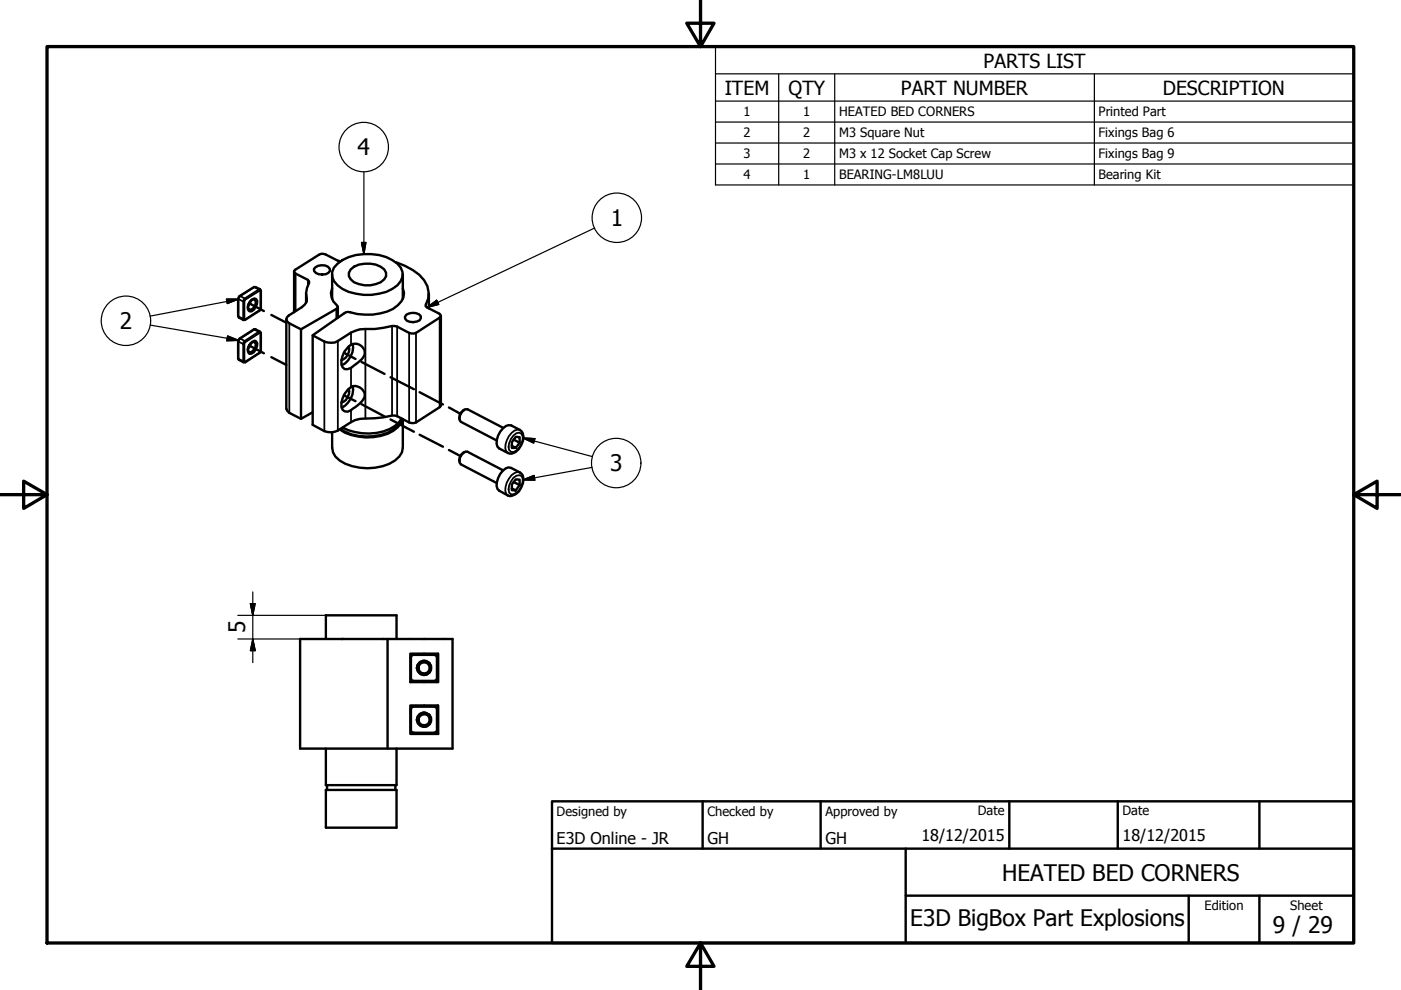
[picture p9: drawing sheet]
<svg xmlns="http://www.w3.org/2000/svg" width="297mm" height="210mm" viewBox="0 0 297 210" stroke-linecap="round" stroke-linejoin="round" font-family="sans-serif">
<!-- layer: Tweak Trail (ISO) -->
<g fill="none" stroke="#000" stroke-width=".51">
<path d="M52.8 73.3l3.1 1.6M52.8 64.3l3.1 1.6M57.5 66.8l3.2 1.6M57.5 75.7l3.2 1.7M72.9 74.8l2.5 1.3M76.6 76.7l4.9 2.6M82.8 80l5 2.5M72.9 83.8l2.5 1.3M76.6 85.7l4.9 2.6M82.8 88.9l5 2.6M89 83.2l4.9 2.6M89 92.2l4.9 2.5"/>
<path d="M95.2 86.4l2.4 1.3M95.2 95.4l2.4 1.3"/>
</g>
<!-- layer: Visible (ISO) -->
<g fill="none" stroke="#000" stroke-width=".51">
<path d="M70.4 58.2v5.2M71.6 55.9a10.8 10.8 0 0 1 12.7 0 2.89 2.89 0 0 1 0 4.6 10.8 10.8 0 0 1-12.7 0 2.81 2.81 0 0 1 0-4.6zM74.4 57.1a5.7 5.7 0 0 1 7.1 0l.4 .7a2.29 2.29 0 0 1-2.2 2.4 6.2 6.2 0 0 1-4.6-.3 1.72 1.72 0 0 1-.7-2.8zM85.4 58.2v5.2M53 72.9l1-.7 .3 .2a1.91 1.91 0 0 1-1 2.6h-.4a1.45 1.45 0 0 1 .1-2.1zM53 63.9l.5-.4 .5-.2 .3 .1 .2 .4a2.61 2.61 0 0 1-1.2 2.2h-.4a1.43 1.43 0 0 1 .1-2.1zM53.2 72.7l.5-.2 .4 .1a1.55 1.55 0 0 1-1.2 2.1 1.3 1.3 0 0 1 .3-2zM53.2 72.7l-.6 1.2M53.2 63.7l.5-.2 .4 .1a1.51 1.51 0 0 1-1.2 2.1l-.3-.3v-.5zM53.2 63.8l-.6 1.1M71.6 67.1l.2 .1M73 66.4l-6.7 4.7v19"/>
<path d="M72.6 90.6a11.4 11.4 0 0 0 11.1-.3l.9-.7 .6-.9a4.5 4.5 0 0 1-3.1 3.1 11.5 11.5 0 0 1-10-.8M85.3 88.9a5.5 5.5 0 0 1-4.6 3.5 11.4 11.4 0 0 1-8.7-1.4M85.4 88.9v6a4.2 4.2 0 0 1-2.9 3.4 11.5 11.5 0 0 1-10.5-.7l-.9-.8-.5-.9-.2-1v-3.2M98.5 86.8a1.95 1.95 0 0 0-1.1 2.1M98.5 95.9a1.77 1.77 0 0 0-1.1 1.9M106.7 90.7l-7.6-3.9a1.78 1.78 0 0 0-1.4 2.6l7.6 4M106.7 99.7l-7.6-3.9a1.67 1.67 0 0 0-1.7 1.8l.1 .5 .2 .4 7.6 3.9M108.5 94.5l.8 .5h-.8v-1.2l.8-1.2 .9 .1v1.2l-.9 1.1M108.9 93.2l1.3 .7M110.2 91.2l-1.8-1a2.16 2.16 0 0 0-2.4 1.3 3.5 3.5 0 0 0-.5 3.2l.4 .4 1.8 .9M108.5 103.5l.8 .5-.8-.1v-1.2l.8-1.1 .9 .1v1.1l-.9 1.2M108.9 102.2l1.3 .6"/>
<path d="M110.2 100.2l-1.8-1a2 2 0 0 0-2.4 1.3 3.6 3.6 0 0 0-.5 3.2l.4 .3 1.8 1.1M63.6 135.5h32.3v23.2h-32.3zM69.1 135.5v-5h15v5M82.2 135.5v23.2M87 138.6h5.9v6h-5.9zM87.2 139l.4-.2h4.5l.4 .2 .1 .4v4.5l-.1 .3-.4 .2h-4.5l-.4-.2-.1-.3v-4.5zM92.8 138.6v6M69.1 158.7v7.8h15v-7.8M87 149.6h5.9v6h-5.9zM87.2 150l.4-.2h4.5l.4 .2 .1 .3v4.5l-.1 .4-.4 .2h-4.5l-.4-.2-.1-.4v-4.5zM92.8 149.6v6M69.1 167.5h15v8h-15z"/>
<path d="M69.3 166.5v1M83.8 166.5v1"/>
<circle cx="89.9" cy="152.6" r="1.5"/>
<circle cx="89.9" cy="141.6" r="1.51"/>
<circle cx="89.9" cy="152.6" r="1.51"/>
<circle cx="89.9" cy="141.6" r="1.52"/>
<circle cx="89.9" cy="141.6" r="1.21"/>
<circle cx="89.9" cy="152.6" r="1.21"/>
</g>
<!-- layer: Symbol (ISO) -->
<g fill="none" stroke="#000" stroke-width=".38">
<path d="M62.7 58v7.9M65.3 59.3v1.3M50.5 76l.2 .3M50.5 67l.2 .3M50.8 71.8h.1l-.4 .6v-.1M50.8 62.8h.1l-.4 .5M50.9 71.8l3-1.9 1 .4-3 2zM50.9 62.8l3-1.9 1 .5-3 1.9zM51.6 76.6h.2l.2 .2M51.6 72.9l-1.1-.5v3.7l1.1 .5M51.6 67.6l.4 .2M51.6 63.9l-1.1-.5v3.7l1.1 .5"/>
<path d="M51.6 76.6v.2M51.6 63.9v3.7M51.6 72.9v3.7M51.6 67.6v.3M51.6 72.6l.3-.3 .1 .1-.3 .5h-.1zM51.8 63.9v3.7M51.8 72.9v3.7M51.9 63.3l.1 .2-.3 .5-.1-.1v-.3zM53.8 69.8h.4M53.8 60.9h.4M55.1 70.6h.2M55.1 61.6l.1 .2 .1-.2"/>
<path d="M55.1 74.8l-3.1 1.9M55.1 70.6l-3.1 2M55.1 65.8l-3.1 1.9M55.1 61.6l-3.1 1.9M55.1 70.3h-.2l.2 .3M55.1 61.3l-.2 .1 .2 .2M55.2 61.8v3.6M55.2 70.7v3.7M55.3 74.3l-.3 .5M55.3 65.3l-.3 .6M61.3 68.6v18.9M65 63.3v.6"/>
<path d="M68.8 72.4v19M71.3 65.5v2M71.6 72.3v19M74.4 70.5v2.6M74.4 78v4.1M77.5 69.8v18.9M83.1 69.1v19M84.2 69.3v18.9M86.7 70.6v19M88.2 70.6v19M90.3 64.6v.3M93.2 67.3v19"/>
<path d="M74.4 87v2.5M108.8 92.4l.7-.5 .6-.2 .5 .3a3 3 0 0 1-1.8 3.9l-.5-.1a2 2 0 0 1 0-2.7zM110.2 91.2a2.16 2.16 0 0 0-2.3 1.3 3.5 3.5 0 0 0-.6 3.2l.4 .3M108.8 101.3l.7-.4 .6-.2 .5 .2a3 3 0 0 1-1.8 3.9h-.5a2.03 2.03 0 0 1 0-2.7zM110.2 100.2l-.5-.2a4 4 0 0 0-2.4 4.7l.4 .4"/>
</g>
<g fill="none" stroke="#000" stroke-width=".51">
<path d="M62.4 57.6v8.6M66.9 56.7a2.27 2.27 0 0 1 3 .3l.1 .4a2.3 2.3 0 0 1-3.4 .1l-.1-.4zM72.1 55.4l-3.1-1.5-.9-.1-5.7 3.6v.4l.3 .2 2.6 1.3 .2 .4-.6 2.4 .1 1.8-.4 .7-.6 .5-2.8 1.8-.4 .4-.1 .4 .2 .5 .4 .4 2.5 1.2M83.9 55.6a12.2 12.2 0 0 1 6 3.8 4.8 4.8 0 0 1 .4 5.2l-.1 .3 .4 .3 2.6 1.3 .3 .6-5.3 3.5-.4 .1-1.1-.1-2.5-1.3-1.1-.2a22.8 22.8 0 0 1-6.8 .7l-1.9 .7-2.8 1.8a3.4 3.4 0 0 1-2.8 .1l-2.5-1.3M50.8 71.8l3-2h.4l.9 .5 .2 .3v3.7l-.1 .3-3.2 2.2h-.4l-.9-.5-.2-.3v-3.7zM50.8 62.8l3-1.9 1.3 .4 .2 .3v3.7l-.1 .3-3.2 2.2-.4 .1-.9-.6-.2-.3v-3.7zM60.7 67.7v18.9l.6 .9 2.5 1.3M64.9 62.3v1.9M70.4 61.1a3.3 3.3 0 0 0 1.2 3.9l-.3 .5-7.5 4.3v19l2.5-1.4M71.6 65.1v2.2M73.7 73.7a1.96 1.96 0 0 1 3.1-.2 1.96 1.96 0 0 1-.5 3.1l-1 .7a2.63 2.63 0 0 1-2.2 1 2.15 2.15 0 0 1-.5-2.9l.5-.9zM73.9 73.4a2.4 2.4 0 0 1-1.5 3"/>
<path d="M74.8 72.9a4.4 4.4 0 0 1-2.3 4.5M85.4 61.1a3 3 0 0 1-1.1 3.6 9.5 9.5 0 0 1-7 2l-1.5-.1-2-.5-.8 .3M86.2 66.7a2.48 2.48 0 0 1 3 .3v.5a2.01 2.01 0 0 1-2.3 .7l-.7-.2-.3-.4v-.4zM90.9 62.3v3.1M93.5 67l-.1 19.1-5.2 3.5-.4 .1-1.1-.1-2.5-1.4-1.1-.1a30.2 30.2 0 0 1-6.8 .7l-1 .3-.9 .4-2.8 1.8a3.4 3.4 0 0 1-2.8 .1l-2.5-1.3M73.7 82.6a2.01 2.01 0 0 1 2.4-.5 2.01 2.01 0 0 1 1.2 2.1 8 8 0 0 1-3.6 3.1l-.6-.1a2.09 2.09 0 0 1-.5-2.8l.5-.9zM73.9 82.5a2.37 2.37 0 0 1-1.5 2.8M74.8 81.9a4.4 4.4 0 0 1-2.3 4.6M110.2 91.2a1.9 1.9 0 0 1 .7 2.3 3.3 3.3 0 0 1-2.8 2.7l-.4-.2M110.2 100.2a1.74 1.74 0 0 1 .7 2.3 3.3 3.3 0 0 1-2.8 2.7l-.4-.1"/>
</g>
<!-- layer: Visible (ISO) -->
<g fill="#000">
<circle cx="89.9" cy="151.1" r=".25"/>
<circle cx="89.9" cy="140.1" r=".25"/>
<circle cx="89.9" cy="154.1" r=".25"/>
<circle cx="89.9" cy="143.1" r=".25"/>
</g>
<!-- layer: Border (ISO) -->
<g fill="none" stroke="#000" stroke-width=".25">
<path d="M151.7 15.7v-5.8h135.3v5.8M151.7 15.7h135.3v5.7M151.7 15.7v23.5h135.3v-17.8M165.1 15.7v23.5M177 15.7v23.5M232 15.7v23.5M77.2 36.5v17.4M151.7 21.4h135.3M151.7 25.9h135.3M151.7 30.3h135.3M151.7 34.8h135.3M76.6 51.4h1l-.4 2.5z"/>
<path d="M126 48.4l-35.4 16.8M31.9 68.9l18.7 3.3M48 63.4h2.5l-2.3 1zM48.3 71.2l2.3 1h-2.5zM50.5 63.4l-18.7 3.6M90.6 65.2l2-1.5 .4 .9zM110.9 92.9l2.5 .1-.2 1zM110.9 92.9l14.7 3.9M125.5 99.1l-14.6 2.7M110.9 101.8l2.3-1 .2 1z"/>
<circle cx="77.1" cy="31.2" r="5.2"/>
<circle cx="130.8" cy="46.2" r="5.2"/>
<circle cx="26.7" cy="68" r="5.2"/>
<circle cx="130.7" cy="98.2" r="5.2"/>
</g>
<path d="M148.5 -.1v10l-2.9-5h5.8l-2.9 5M10 9.9h277v190h-277zM0 104.9h10l-5-2.9v5.8l5-2.9M287 104.9l5 2.9v-5.8l-5 2.9h10M148.5 199.9l2.9 5h-5.8l2.9-5v10" fill="none" stroke="#000" stroke-width=".7"/>
<!-- layer: Title (ISO) -->
<path d="M117 169.9h170v30h-170zM117 179.9h170M149 169.9v10M174 169.9v10M192 179.9v20M214 169.9v10M237 169.9v10M267 169.9v10M192 189.9h95M252 189.9v10M267 189.9v10" fill="none" stroke="#000" stroke-width=".51"/>
<!-- layer: Dimension (ISO) -->
<path d="M50.4 135.5h13.2M50.4 130.5h18.7M53.1 128h1l-.5 2.5zM53.6 135.5l.5 2.5h-1zM53.6 125.5v15" fill="none" stroke="#000" stroke-width=".25"/>
<path d="M53.1 128l.5 2.5zM53.1 128h1l-.5 2.5zM53.6 135.5l.5 2.5zM53.6 135.5l.5 2.5h-1z" fill="#000" stroke="#000" stroke-width=".25"/>
<!-- layer: Border (ISO) -->
<path d="M76.6 51.4l.6 2.5zM76.6 51.4h1l-.4 2.5zM48.1 72.2h2.5zM48.3 71.2l2.3 1h-2.5zM48.2 64.4l2.3-1zM48 63.4h2.5l-2.3 1zM90.6 65.2l2-1.5zM90.6 65.2l2-1.5 .4 .9zM110.9 92.9l2.5 .1zM110.9 92.9l2.5 .1-.2 1zM110.9 101.8l2.3-1zM110.9 101.8l2.3-1 .2 1z" fill="#000" stroke="#000" stroke-width=".25"/>
<g font-size="4.8">
<text x="75.8" y="32.9">4</text>
<text x="129.5" y="47.9">1</text>
<text x="25.4" y="69.8">2</text>
<text x="129.3" y="99.9">3</text>
<text x="52" y="134.3" transform="rotate(-90 52 134.3)">5</text>
<text x="212.5" y="186.8">HEATED BED CORNERS</text>
<text x="193" y="196.3">E3D BigBox Part Explosions</text>
<text x="269.9" y="197.8">9 / 29</text>
</g>
<g font-size="4.1">
<text x="208.5" y="14.3">PARTS LIST</text>
<text x="153.7" y="20">ITEM</text>
<text x="167.2" y="20.1">QTY</text>
<text x="191" y="20">PART NUMBER</text>
<text x="246.6" y="20.1">DESCRIPTION</text>
</g>
<g font-size="3.4">
<text x="118" y="178.9">E3D Online - JR</text>
<text x="150" y="178.9">GH</text>
<text x="175" y="178.9">GH</text>
<text x="195.4" y="178.3">18/12/2015</text>
<text x="238" y="178.3">18/12/2015</text>
</g>
<g font-size="2.7">
<text x="157.7" y="24.7">1</text>
<text x="157.7" y="29.1">2</text>
<text x="170.3" y="24.7">1</text>
<text x="170.3" y="29.1">2</text>
<text x="177.9" y="24.7">HEATED BED CORNERS</text>
<text x="177.9" y="29.1">M3 Square Nut</text>
<text x="232.9" y="24.7">Printed Part</text>
<text x="232.9" y="29.1">Fixings Bag 6</text>
<text x="157.7" y="33.6">3</text>
<text x="170.3" y="33.6">2</text>
<text x="177.9" y="33.6">M3 x 12 Socket Cap Screw</text>
<text x="232.9" y="33.6">Fixings Bag 9</text>
<text x="157.7" y="37.9">4</text>
<text x="170.3" y="38">1</text>
<text x="177.9" y="38">BEARING-LM8LUU</text>
<text x="232.9" y="38">Bearing Kit</text>
<text x="118" y="173">Designed by</text>
<text x="150" y="173">Checked by</text>
<text x="175" y="173">Approved by</text>
<text x="207.3" y="172.9">Date</text>
<text x="238" y="172.9">Date</text>
<text x="255.4" y="193">Edition</text>
<text x="273.6" y="193">Sheet</text>
</g>
</svg>
